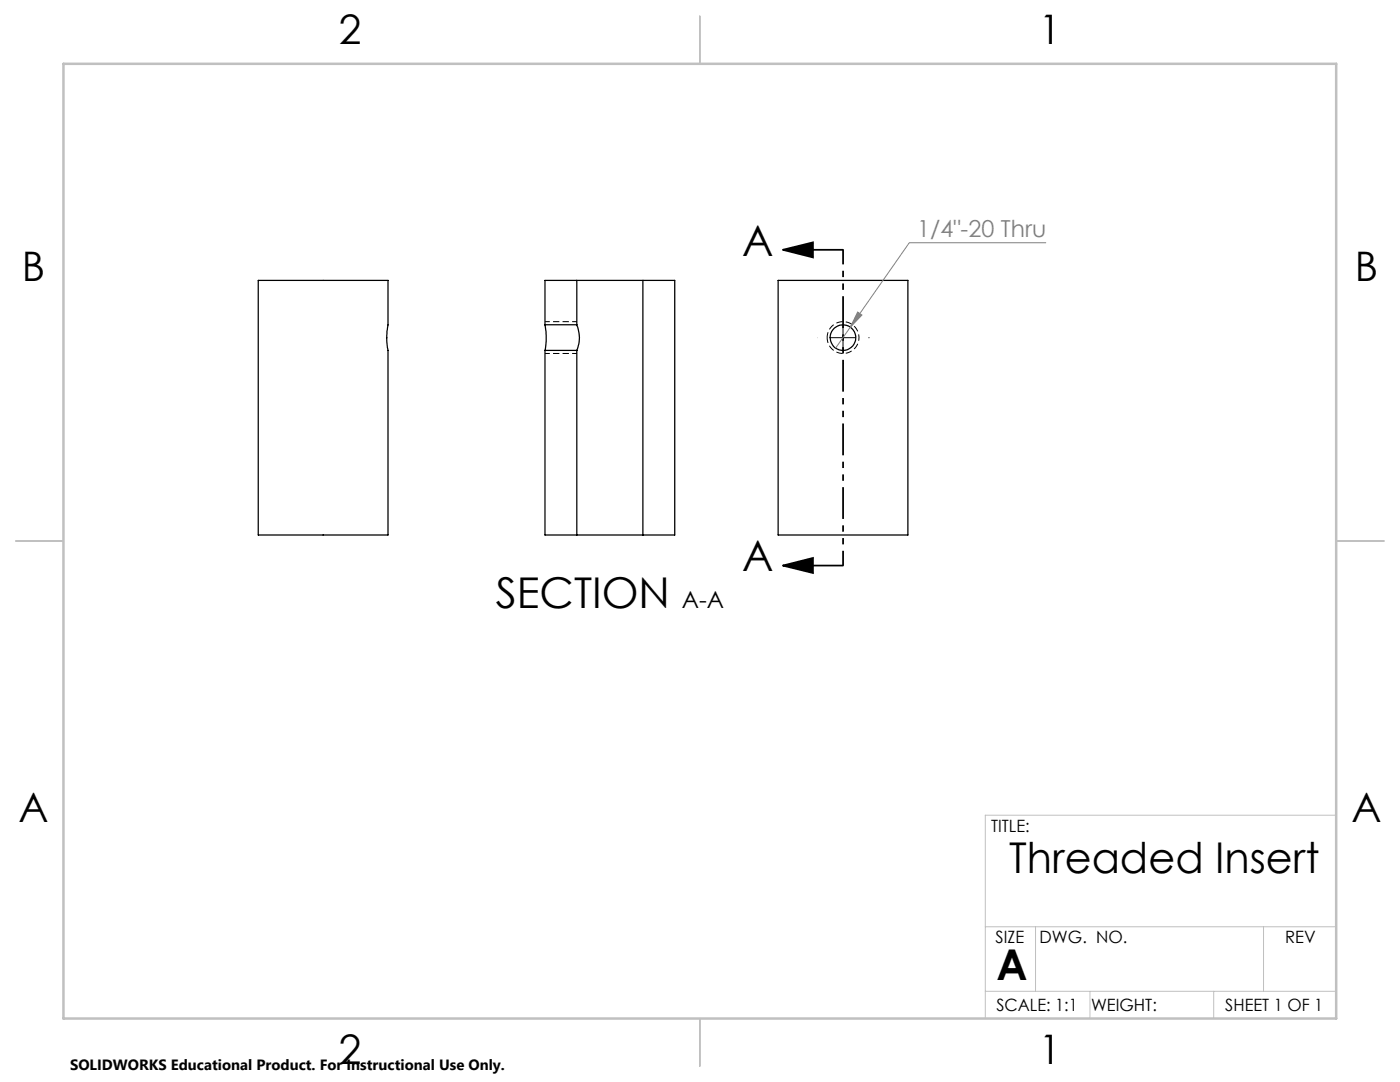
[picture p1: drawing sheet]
<svg xmlns="http://www.w3.org/2000/svg" width="279mm" height="216mm" viewBox="0 0 279 216" stroke-linecap="round" stroke-linejoin="round" font-family="sans-serif">
<g fill="none" stroke="#000" stroke-width=".25">
<path d="M51.5 56h25.9v8.8a13.2 13.2 0 0 0 0 5.1v36.9h-25.9zM115.1 56h13.2M115.1 56v8.8M115.1 56h-6.3v8.8M128.3 56v50.8M128.3 56h6.4v50.8h-6.4M155.3 56h25.9v50.8h-25.9zM108.8 64.8a13.4 13.4 0 0 1 0 5.1M108.8 64.8h6.3M108.8 69.9h6.3M108.8 69.9v36.9h6.3M115.1 64.8a6.7 6.7 0 0 1 0 5.1"/>
<path d="M115.1 69.9v36.9M115.1 106.8h13.2"/>
<circle cx="168.2" cy="67.4" r="2.56"/>
</g>
<path d="M156.2 49.8l6-1.4v3zM156.2 49.8h12M156.2 112.9l6-1.6v3zM156.2 112.9h12" fill="none" stroke="#000" stroke-width=".35"/>
<path d="M165.1 67.4a3.2 3.2 0 0 0 4.7 2.7 3.2 3.2 0 0 0 .2-5.4 3.2 3.2 0 0 0-4.9 2.4v.3" fill="none" stroke="#000" stroke-width=".2" stroke-dasharray="1.3 .6" stroke-dashoffset=".2" stroke-linecap="butt"/>
<path d="M208.8 48.4h-27.3l-11.8 16.9M169.7 65.3l-2.9 4.2M171.2 62.3l.8 .6-2.3 2.4z" fill="none" stroke="#808080" stroke-width=".2"/>
<path d="M168.3 49.8v63" fill="none" stroke="#000" stroke-width=".35" stroke-dasharray="6.3 1.3 1.3 1.3 1.3 1.3" stroke-dashoffset="3.4" stroke-linecap="butt"/>
<path d="M115.1 70.5h-6.3M115.1 64.2h-6.3" fill="none" stroke="#000" stroke-width=".2" stroke-dasharray="1.3 .6" stroke-dashoffset=".3" stroke-linecap="butt"/>
<path d="M163.1 67.4h.1M165.7 67.4h5.1M168.2 72.5h.1M168.2 62.3h.1M168.2 64.8v5.1M173.3 67.4h.1" fill="none" stroke="#000" stroke-width=".2"/>
<path d="M266.7 162.7h-70.1v40.5M196.6 197.8h70.1M196.6 184.9h70.1M206.7 184.9v12.9M217.5 197.8v5.4M242.2 197.8v5.4M252.2 184.9v12.9" fill="none" stroke="#c0c0c0" stroke-width=".2"/>
<path d="M139.7 3.2v9.5M3.1 107.9h9.6M266.7 107.9h9.5M139.7 203.2v9.6" fill="none" stroke="#c0c0c0" stroke-width=".25"/>
<path d="M12.7 12.7h254v190.5h-254z" fill="none" stroke="#c0c0c0" stroke-width=".5"/>
<path d="M156.2 49.8l6-1.4v3zM156.2 112.9l6-1.6v3z" fill="#000"/>
<path d="M171.2 62.3l.8 .6-2.3 2.4z" fill="#808080"/>
<g font-size="8.5">
<text x="148.1" y="51">A</text>
<text x="148.1" y="114">A</text>
<text x="98.9" y="121.4">SECTION</text>
<text x="201.4" y="174.2">Threaded Insert</text>
<text x="198.9" y="195.5">A</text>
</g>
<g font-size="8.1">
<text x="67.6" y="8.9">2</text>
<text x="207.3" y="8.9">1</text>
<text x="4.4" y="56.1">B</text>
<text x="270.4" y="56.1">B</text>
<text x="3.7" y="164.1">A</text>
<text x="269.7" y="164.1">A</text>
<text x="67.6" y="212.4">2</text>
<text x="207.3" y="212.4">1</text>
</g>
<text font-size="4.7" fill="#808080" x="183.1" y="47.4">1/4&quot;-20 Thru</text>
<text font-size="4.7" x="136.1" y="121.3">A-A</text>
<g font-size="3.4">
<text x="197.8" y="166">TITLE:</text>
<text x="198.7" y="188.1">SIZE</text>
<text x="207.5" y="188.1">DWG. NO.</text>
<text x="256.5" y="188.2">REV</text>
<text x="198.8" y="201.7">SCALE: 1:1</text>
<text x="217.7" y="201.8">WEIGHT:</text>
<text x="244.5" y="201.7">SHEET 1 OF 1</text>
</g>
<text font-size="3" x="14" y="213.5">SOLIDWORKS Educational Product. For Instructional Use Only.</text>
</svg>
